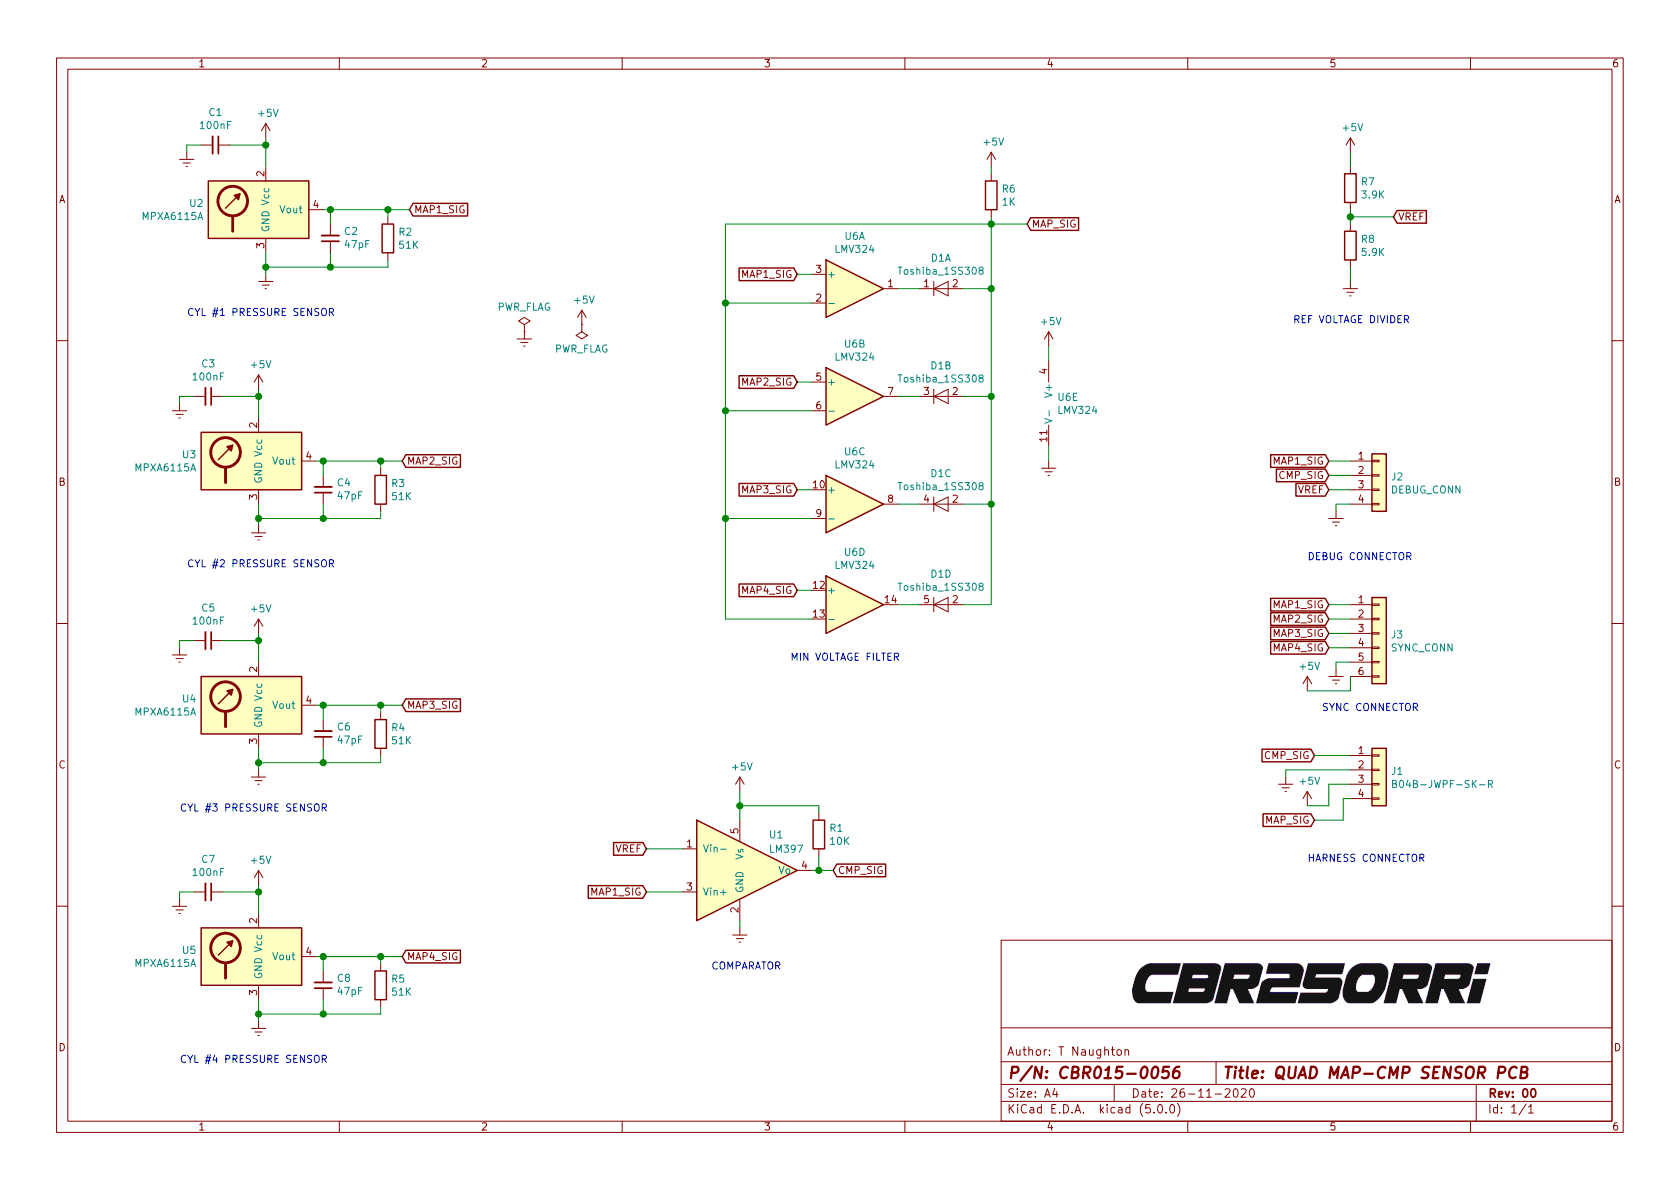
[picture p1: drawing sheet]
EESchema Schematic File Version 4
LIBS:CBR015-0056_QUAD_MAP-CMP_SENSOR_PCB-cache
EELAYER 26 0
EELAYER END
$Descr A4 11693 8268
encoding utf-8
Sheet 1 1
Title "QUAD MAP-CMP SENSOR PCB"
Date "26-11-2020"
Rev "00"
Comp ""
Comment1 ""
Comment2 ""
Comment3 "T Naughton"
Comment4 "CBR015-0056"
$EndDescr
Text GLabel 9150 5250 0    50   Input ~ 0
CMP_SIG
Wire Wire Line
	9150 5250 9400 5250
$Comp
L power:Earth #PWR0101
U 1 1
P 8950 5400
F 0 "#PWR0101" H 8950 5150 50  0001 C CNN
F 1 "Earth" H 8950 5250 50  0001 C CNN
F 2 "" H 8950 5400 50  0001 C CNN
F 3 "~" H 8950 5400 50  0001 C CNN
	1    8950 5400
	1    0    0    -1  
$EndComp
$Comp
L power:+5V #PWR0102
U 1 1
P 9100 5600
F 0 "#PWR0102" H 9100 5450 50  0001 C CNN
F 1 "+5V" H 9115 5773 50  0000 C CNN
F 2 "" H 9100 5600 50  0001 C CNN
F 3 "" H 9100 5600 50  0001 C CNN
	1    9100 5600
	1    0    0    -1  
$EndComp
Wire Wire Line
	9400 5450 9250 5450
Wire Wire Line
	9250 5450 9250 5600
Wire Wire Line
	9250 5600 9100 5600
Wire Wire Line
	9400 5350 8950 5350
Wire Wire Line
	8950 5350 8950 5400
Text Notes 9100 6000 0    50   ~ 0
HARNESS CONNECTOR
Text Notes 1300 2200 0    50   ~ 0
CYL #1 PRESSURE SENSOR
Text Notes 4950 6750 0    50   ~ 0
COMPARATOR
$Comp
L User_Library:LM397 U1
U 1 1
P 5150 6050
F 0 "U1" H 5350 6300 50  0000 L CNN
F 1 "LM397" H 5350 6200 50  0000 L CNN
F 2 "TO_SOT_Packages_SMD:SOT-23-5_HandSoldering" H 5150 6050 50  0001 C CNN
F 3 "" H 5150 6050 50  0001 C CNN
	1    5150 6050
	1    0    0    -1  
$EndComp
$Comp
L power:Earth #PWR0103
U 1 1
P 5150 6450
F 0 "#PWR0103" H 5150 6200 50  0001 C CNN
F 1 "Earth" H 5150 6300 50  0001 C CNN
F 2 "" H 5150 6450 50  0001 C CNN
F 3 "~" H 5150 6450 50  0001 C CNN
	1    5150 6450
	1    0    0    -1  
$EndComp
$Comp
L power:+5V #PWR0104
U 1 1
P 5150 5500
F 0 "#PWR0104" H 5150 5350 50  0001 C CNN
F 1 "+5V" H 5165 5673 50  0000 C CNN
F 2 "" H 5150 5500 50  0001 C CNN
F 3 "" H 5150 5500 50  0001 C CNN
	1    5150 5500
	1    0    0    -1  
$EndComp
Wire Wire Line
	5150 5500 5150 5600
Wire Wire Line
	5150 6400 5150 6450
Text GLabel 5800 6050 2    50   Input ~ 0
CMP_SIG
Wire Wire Line
	5650 6050 5700 6050
$Comp
L Device:R R1
U 1 1
P 5700 5800
F 0 "R1" H 5770 5846 50  0000 L CNN
F 1 "10K" H 5770 5755 50  0000 L CNN
F 2 "Resistors_SMD:R_0805_HandSoldering" V 5630 5800 50  0001 C CNN
F 3 "~" H 5700 5800 50  0001 C CNN
	1    5700 5800
	1    0    0    -1  
$EndComp
Wire Wire Line
	5700 5650 5700 5600
Wire Wire Line
	5700 5600 5150 5600
Connection ~ 5150 5600
Wire Wire Line
	5150 5600 5150 5700
Wire Wire Line
	5700 5950 5700 6050
Connection ~ 5700 6050
Wire Wire Line
	5700 6050 5800 6050
Text GLabel 4500 6200 0    50   Input ~ 0
MAP1_SIG
Wire Wire Line
	4500 6200 4750 6200
Text GLabel 4500 5900 0    50   Input ~ 0
VREF
Wire Wire Line
	4500 5900 4750 5900
$Comp
L Sensor_Pressure:MPXA6115A U2
U 1 1
P 1850 1450
F 0 "U2" H 1420 1496 50  0000 R CNN
F 1 "MPXA6115A" H 1420 1405 50  0000 R CNN
F 2 "SamacSys_Parts:98ASB17757C" H 1350 1100 50  0001 C CNN
F 3 "http://www.nxp.com/files/sensors/doc/data_sheet/MPXA6115A.pdf" H 1850 2050 50  0001 C CNN
	1    1850 1450
	1    0    0    -1  
$EndComp
$Comp
L power:Earth #PWR0105
U 1 1
P 1850 1900
F 0 "#PWR0105" H 1850 1650 50  0001 C CNN
F 1 "Earth" H 1850 1750 50  0001 C CNN
F 2 "" H 1850 1900 50  0001 C CNN
F 3 "~" H 1850 1900 50  0001 C CNN
	1    1850 1900
	1    0    0    -1  
$EndComp
Wire Wire Line
	1850 1750 1850 1850
$Comp
L power:+5V #PWR0106
U 1 1
P 1850 950
F 0 "#PWR0106" H 1850 800 50  0001 C CNN
F 1 "+5V" H 1865 1123 50  0000 C CNN
F 2 "" H 1850 950 50  0001 C CNN
F 3 "" H 1850 950 50  0001 C CNN
	1    1850 950 
	1    0    0    -1  
$EndComp
$Comp
L Device:C_Small C1
U 1 1
P 1500 1000
F 0 "C1" V 1271 1000 50  0000 C CNN
F 1 "100nF" V 1362 1000 50  0000 C CNN
F 2 "Capacitors_SMD:C_0805_HandSoldering" H 1500 1000 50  0001 C CNN
F 3 "~" H 1500 1000 50  0001 C CNN
	1    1500 1000
	0    1    1    0   
$EndComp
$Comp
L power:Earth #PWR0107
U 1 1
P 1300 1050
F 0 "#PWR0107" H 1300 800 50  0001 C CNN
F 1 "Earth" H 1300 900 50  0001 C CNN
F 2 "" H 1300 1050 50  0001 C CNN
F 3 "~" H 1300 1050 50  0001 C CNN
	1    1300 1050
	1    0    0    -1  
$EndComp
Wire Wire Line
	1300 1050 1300 1000
Wire Wire Line
	1300 1000 1400 1000
Wire Wire Line
	1600 1000 1850 1000
Wire Wire Line
	1850 1000 1850 950 
Wire Wire Line
	1850 1000 1850 1150
Connection ~ 1850 1000
Text GLabel 2850 1450 2    50   Input ~ 0
MAP1_SIG
$Comp
L Device:C_Small C2
U 1 1
P 2300 1650
F 0 "C2" H 2208 1604 50  0000 R CNN
F 1 "47pF" H 2208 1695 50  0000 R CNN
F 2 "Capacitors_SMD:C_0805_HandSoldering" H 2300 1650 50  0001 C CNN
F 3 "~" H 2300 1650 50  0001 C CNN
	1    2300 1650
	-1   0    0    1   
$EndComp
$Comp
L Device:R R2
U 1 1
P 2700 1650
F 0 "R2" H 2770 1696 50  0000 L CNN
F 1 "51K" H 2770 1605 50  0000 L CNN
F 2 "Resistors_SMD:R_0805_HandSoldering" V 2630 1650 50  0001 C CNN
F 3 "~" H 2700 1650 50  0001 C CNN
	1    2700 1650
	1    0    0    -1  
$EndComp
Wire Wire Line
	2250 1450 2300 1450
Wire Wire Line
	2700 1500 2700 1450
Connection ~ 2700 1450
Wire Wire Line
	2700 1450 2850 1450
Wire Wire Line
	2300 1550 2300 1450
Connection ~ 2300 1450
Wire Wire Line
	2300 1450 2700 1450
Wire Wire Line
	2300 1750 2300 1850
Wire Wire Line
	2300 1850 1850 1850
Connection ~ 1850 1850
Wire Wire Line
	1850 1850 1850 1900
Wire Wire Line
	2700 1850 2300 1850
Connection ~ 2300 1850
Wire Wire Line
	2700 1800 2700 1850
Text Notes 9000 2250 0    50   ~ 0
REF VOLTAGE DIVIDER
Text GLabel 9700 1500 2    50   Input ~ 0
VREF
$Comp
L power:Earth #PWR0108
U 1 1
P 9400 1950
F 0 "#PWR0108" H 9400 1700 50  0001 C CNN
F 1 "Earth" H 9400 1800 50  0001 C CNN
F 2 "" H 9400 1950 50  0001 C CNN
F 3 "~" H 9400 1950 50  0001 C CNN
	1    9400 1950
	1    0    0    -1  
$EndComp
$Comp
L power:+5V #PWR0109
U 1 1
P 9400 1050
F 0 "#PWR0109" H 9400 900 50  0001 C CNN
F 1 "+5V" H 9415 1223 50  0000 C CNN
F 2 "" H 9400 1050 50  0001 C CNN
F 3 "" H 9400 1050 50  0001 C CNN
	1    9400 1050
	1    0    0    -1  
$EndComp
Text GLabel 9150 5700 0    50   Input ~ 0
MAP_SIG
$Comp
L Connector_Generic:Conn_01x04 J2
U 1 1
P 9600 3300
F 0 "J2" H 9680 3292 50  0000 L CNN
F 1 "DEBUG_CONN" H 9680 3201 50  0000 L CNN
F 2 "Pin_Headers:Pin_Header_Straight_1x04_Pitch2.54mm" H 9600 3300 50  0001 C CNN
F 3 "~" H 9600 3300 50  0001 C CNN
	1    9600 3300
	1    0    0    -1  
$EndComp
Text GLabel 9250 3200 0    50   Input ~ 0
MAP1_SIG
Text GLabel 9250 3300 0    50   Input ~ 0
CMP_SIG
Text GLabel 9250 3400 0    50   Input ~ 0
VREF
$Comp
L power:Earth #PWR0110
U 1 1
P 9300 3550
F 0 "#PWR0110" H 9300 3300 50  0001 C CNN
F 1 "Earth" H 9300 3400 50  0001 C CNN
F 2 "" H 9300 3550 50  0001 C CNN
F 3 "~" H 9300 3550 50  0001 C CNN
	1    9300 3550
	1    0    0    -1  
$EndComp
Wire Wire Line
	9400 3500 9300 3500
Wire Wire Line
	9300 3500 9300 3550
Wire Wire Line
	9400 3400 9250 3400
Wire Wire Line
	9250 3300 9400 3300
Wire Wire Line
	9400 3200 9250 3200
Text Notes 9100 3900 0    50   ~ 0
DEBUG CONNECTOR
$Comp
L Connector_Generic:Conn_01x04 J1
U 1 1
P 9600 5350
F 0 "J1" H 9680 5342 50  0000 L CNN
F 1 "B04B-JWPF-SK-R" H 9680 5251 50  0000 L CNN
F 2 "User Libraries:JST_B04B-JWPF-SK-R" H 9600 5350 50  0001 C CNN
F 3 "~" H 9600 5350 50  0001 C CNN
	1    9600 5350
	1    0    0    -1  
$EndComp
Wire Wire Line
	9400 5550 9350 5550
Wire Wire Line
	9350 5550 9350 5700
Wire Wire Line
	9150 5700 9350 5700
$Comp
L power:Earth #PWR0111
U 1 1
P 9300 4650
F 0 "#PWR0111" H 9300 4400 50  0001 C CNN
F 1 "Earth" H 9300 4500 50  0001 C CNN
F 2 "" H 9300 4650 50  0001 C CNN
F 3 "~" H 9300 4650 50  0001 C CNN
	1    9300 4650
	1    0    0    -1  
$EndComp
Wire Wire Line
	9400 4600 9300 4600
Wire Wire Line
	9300 4600 9300 4650
Text GLabel 9250 4200 0    50   Input ~ 0
MAP1_SIG
Text GLabel 9250 4300 0    50   Input ~ 0
MAP2_SIG
Text GLabel 9250 4400 0    50   Input ~ 0
MAP3_SIG
Text GLabel 9250 4500 0    50   Input ~ 0
MAP4_SIG
Wire Wire Line
	9250 4200 9400 4200
Wire Wire Line
	9250 4300 9400 4300
Wire Wire Line
	9250 4400 9400 4400
Wire Wire Line
	9250 4500 9400 4500
Text Notes 1300 3950 0    50   ~ 0
CYL #2 PRESSURE SENSOR
$Comp
L Sensor_Pressure:MPXA6115A U3
U 1 1
P 1800 3200
F 0 "U3" H 1370 3246 50  0000 R CNN
F 1 "MPXA6115A" H 1370 3155 50  0000 R CNN
F 2 "SamacSys_Parts:98ASB17757C" H 1300 2850 50  0001 C CNN
F 3 "http://www.nxp.com/files/sensors/doc/data_sheet/MPXA6115A.pdf" H 1800 3800 50  0001 C CNN
	1    1800 3200
	1    0    0    -1  
$EndComp
Wire Wire Line
	1800 3500 1800 3600
$Comp
L Device:C_Small C3
U 1 1
P 1450 2750
F 0 "C3" V 1221 2750 50  0000 C CNN
F 1 "100nF" V 1312 2750 50  0000 C CNN
F 2 "Capacitors_SMD:C_0805_HandSoldering" H 1450 2750 50  0001 C CNN
F 3 "~" H 1450 2750 50  0001 C CNN
	1    1450 2750
	0    1    1    0   
$EndComp
$Comp
L power:Earth #PWR0114
U 1 1
P 1250 2800
F 0 "#PWR0114" H 1250 2550 50  0001 C CNN
F 1 "Earth" H 1250 2650 50  0001 C CNN
F 2 "" H 1250 2800 50  0001 C CNN
F 3 "~" H 1250 2800 50  0001 C CNN
	1    1250 2800
	1    0    0    -1  
$EndComp
Wire Wire Line
	1250 2800 1250 2750
Wire Wire Line
	1250 2750 1350 2750
Wire Wire Line
	1550 2750 1800 2750
Wire Wire Line
	1800 2750 1800 2700
Wire Wire Line
	1800 2750 1800 2900
Connection ~ 1800 2750
Text GLabel 2800 3200 2    50   Input ~ 0
MAP2_SIG
$Comp
L Device:C_Small C4
U 1 1
P 2250 3400
F 0 "C4" H 2158 3354 50  0000 R CNN
F 1 "47pF" H 2158 3445 50  0000 R CNN
F 2 "Capacitors_SMD:C_0805_HandSoldering" H 2250 3400 50  0001 C CNN
F 3 "~" H 2250 3400 50  0001 C CNN
	1    2250 3400
	-1   0    0    1   
$EndComp
$Comp
L Device:R R3
U 1 1
P 2650 3400
F 0 "R3" H 2720 3446 50  0000 L CNN
F 1 "51K" H 2720 3355 50  0000 L CNN
F 2 "Resistors_SMD:R_0805_HandSoldering" V 2580 3400 50  0001 C CNN
F 3 "~" H 2650 3400 50  0001 C CNN
	1    2650 3400
	1    0    0    -1  
$EndComp
Wire Wire Line
	2200 3200 2250 3200
Wire Wire Line
	2650 3250 2650 3200
Connection ~ 2650 3200
Wire Wire Line
	2650 3200 2800 3200
Wire Wire Line
	2250 3300 2250 3200
Connection ~ 2250 3200
Wire Wire Line
	2250 3200 2650 3200
Wire Wire Line
	2250 3500 2250 3600
Wire Wire Line
	2250 3600 1800 3600
Connection ~ 1800 3600
Wire Wire Line
	1800 3600 1800 3650
Wire Wire Line
	2650 3600 2250 3600
Connection ~ 2250 3600
Wire Wire Line
	2650 3550 2650 3600
Text Notes 1250 5650 0    50   ~ 0
CYL #3 PRESSURE SENSOR
$Comp
L Sensor_Pressure:MPXA6115A U4
U 1 1
P 1800 4900
F 0 "U4" H 1370 4946 50  0000 R CNN
F 1 "MPXA6115A" H 1370 4855 50  0000 R CNN
F 2 "SamacSys_Parts:98ASB17757C" H 1300 4550 50  0001 C CNN
F 3 "http://www.nxp.com/files/sensors/doc/data_sheet/MPXA6115A.pdf" H 1800 5500 50  0001 C CNN
	1    1800 4900
	1    0    0    -1  
$EndComp
$Comp
L power:Earth #PWR0115
U 1 1
P 1800 5350
F 0 "#PWR0115" H 1800 5100 50  0001 C CNN
F 1 "Earth" H 1800 5200 50  0001 C CNN
F 2 "" H 1800 5350 50  0001 C CNN
F 3 "~" H 1800 5350 50  0001 C CNN
	1    1800 5350
	1    0    0    -1  
$EndComp
Wire Wire Line
	1800 5200 1800 5300
$Comp
L power:+5V #PWR0116
U 1 1
P 1800 4400
F 0 "#PWR0116" H 1800 4250 50  0001 C CNN
F 1 "+5V" H 1815 4573 50  0000 C CNN
F 2 "" H 1800 4400 50  0001 C CNN
F 3 "" H 1800 4400 50  0001 C CNN
	1    1800 4400
	1    0    0    -1  
$EndComp
$Comp
L Device:C_Small C5
U 1 1
P 1450 4450
F 0 "C5" V 1221 4450 50  0000 C CNN
F 1 "100nF" V 1312 4450 50  0000 C CNN
F 2 "Capacitors_SMD:C_0805_HandSoldering" H 1450 4450 50  0001 C CNN
F 3 "~" H 1450 4450 50  0001 C CNN
	1    1450 4450
	0    1    1    0   
$EndComp
$Comp
L power:Earth #PWR0117
U 1 1
P 1250 4500
F 0 "#PWR0117" H 1250 4250 50  0001 C CNN
F 1 "Earth" H 1250 4350 50  0001 C CNN
F 2 "" H 1250 4500 50  0001 C CNN
F 3 "~" H 1250 4500 50  0001 C CNN
	1    1250 4500
	1    0    0    -1  
$EndComp
Wire Wire Line
	1250 4500 1250 4450
Wire Wire Line
	1250 4450 1350 4450
Wire Wire Line
	1550 4450 1800 4450
Wire Wire Line
	1800 4450 1800 4400
Wire Wire Line
	1800 4450 1800 4600
Connection ~ 1800 4450
Text GLabel 2800 4900 2    50   Input ~ 0
MAP3_SIG
$Comp
L Device:C_Small C6
U 1 1
P 2250 5100
F 0 "C6" H 2158 5054 50  0000 R CNN
F 1 "47pF" H 2158 5145 50  0000 R CNN
F 2 "Capacitors_SMD:C_0805_HandSoldering" H 2250 5100 50  0001 C CNN
F 3 "~" H 2250 5100 50  0001 C CNN
	1    2250 5100
	-1   0    0    1   
$EndComp
$Comp
L Device:R R4
U 1 1
P 2650 5100
F 0 "R4" H 2720 5146 50  0000 L CNN
F 1 "51K" H 2720 5055 50  0000 L CNN
F 2 "Resistors_SMD:R_0805_HandSoldering" V 2580 5100 50  0001 C CNN
F 3 "~" H 2650 5100 50  0001 C CNN
	1    2650 5100
	1    0    0    -1  
$EndComp
Wire Wire Line
	2200 4900 2250 4900
Wire Wire Line
	2650 4950 2650 4900
Connection ~ 2650 4900
Wire Wire Line
	2650 4900 2800 4900
Wire Wire Line
	2250 5000 2250 4900
Connection ~ 2250 4900
Wire Wire Line
	2250 4900 2650 4900
Wire Wire Line
	2250 5200 2250 5300
Wire Wire Line
	2250 5300 1800 5300
Connection ~ 1800 5300
Wire Wire Line
	1800 5300 1800 5350
Wire Wire Line
	2650 5300 2250 5300
Connection ~ 2250 5300
Wire Wire Line
	2650 5250 2650 5300
Text Notes 1250 7400 0    50   ~ 0
CYL #4 PRESSURE SENSOR
$Comp
L Sensor_Pressure:MPXA6115A U5
U 1 1
P 1800 6650
F 0 "U5" H 1370 6696 50  0000 R CNN
F 1 "MPXA6115A" H 1370 6605 50  0000 R CNN
F 2 "SamacSys_Parts:98ASB17757C" H 1300 6300 50  0001 C CNN
F 3 "http://www.nxp.com/files/sensors/doc/data_sheet/MPXA6115A.pdf" H 1800 7250 50  0001 C CNN
	1    1800 6650
	1    0    0    -1  
$EndComp
$Comp
L power:Earth #PWR0118
U 1 1
P 1800 7100
F 0 "#PWR0118" H 1800 6850 50  0001 C CNN
F 1 "Earth" H 1800 6950 50  0001 C CNN
F 2 "" H 1800 7100 50  0001 C CNN
F 3 "~" H 1800 7100 50  0001 C CNN
	1    1800 7100
	1    0    0    -1  
$EndComp
Wire Wire Line
	1800 6950 1800 7050
$Comp
L power:+5V #PWR0119
U 1 1
P 1800 6150
F 0 "#PWR0119" H 1800 6000 50  0001 C CNN
F 1 "+5V" H 1815 6323 50  0000 C CNN
F 2 "" H 1800 6150 50  0001 C CNN
F 3 "" H 1800 6150 50  0001 C CNN
	1    1800 6150
	1    0    0    -1  
$EndComp
$Comp
L Device:C_Small C7
U 1 1
P 1450 6200
F 0 "C7" V 1221 6200 50  0000 C CNN
F 1 "100nF" V 1312 6200 50  0000 C CNN
F 2 "Capacitors_SMD:C_0805_HandSoldering" H 1450 6200 50  0001 C CNN
F 3 "~" H 1450 6200 50  0001 C CNN
	1    1450 6200
	0    1    1    0   
$EndComp
$Comp
L power:Earth #PWR0120
U 1 1
P 1250 6250
F 0 "#PWR0120" H 1250 6000 50  0001 C CNN
F 1 "Earth" H 1250 6100 50  0001 C CNN
F 2 "" H 1250 6250 50  0001 C CNN
F 3 "~" H 1250 6250 50  0001 C CNN
	1    1250 6250
	1    0    0    -1  
$EndComp
Wire Wire Line
	1250 6250 1250 6200
Wire Wire Line
	1250 6200 1350 6200
Wire Wire Line
	1550 6200 1800 6200
Wire Wire Line
	1800 6200 1800 6150
Wire Wire Line
	1800 6200 1800 6350
Connection ~ 1800 6200
Text GLabel 2800 6650 2    50   Input ~ 0
MAP4_SIG
$Comp
L Device:C_Small C8
U 1 1
P 2250 6850
F 0 "C8" H 2158 6804 50  0000 R CNN
F 1 "47pF" H 2158 6895 50  0000 R CNN
F 2 "Capacitors_SMD:C_0805_HandSoldering" H 2250 6850 50  0001 C CNN
F 3 "~" H 2250 6850 50  0001 C CNN
	1    2250 6850
	-1   0    0    1   
$EndComp
$Comp
L Device:R R5
U 1 1
P 2650 6850
F 0 "R5" H 2720 6896 50  0000 L CNN
F 1 "51K" H 2720 6805 50  0000 L CNN
F 2 "Resistors_SMD:R_0805_HandSoldering" V 2580 6850 50  0001 C CNN
F 3 "~" H 2650 6850 50  0001 C CNN
	1    2650 6850
	1    0    0    -1  
$EndComp
Wire Wire Line
	2200 6650 2250 6650
Wire Wire Line
	2650 6700 2650 6650
Connection ~ 2650 6650
Wire Wire Line
	2650 6650 2800 6650
Wire Wire Line
	2250 6750 2250 6650
Connection ~ 2250 6650
Wire Wire Line
	2250 6650 2650 6650
Wire Wire Line
	2250 6950 2250 7050
Wire Wire Line
	2250 7050 1800 7050
Connection ~ 1800 7050
Wire Wire Line
	1800 7050 1800 7100
Wire Wire Line
	2650 7050 2250 7050
Connection ~ 2250 7050
Wire Wire Line
	2650 7000 2650 7050
$Comp
L Amplifier_Operational:LMV324 U6
U 1 1
P 5950 2000
F 0 "U6" H 5950 2367 50  0000 C CNN
F 1 "LMV324" H 5950 2276 50  0000 C CNN
F 2 "Housings_SOIC:SOIC-14_3.9x8.7mm_Pitch1.27mm" H 5900 2100 50  0001 C CNN
F 3 "http://www.ti.com/lit/ds/symlink/lmv324.pdf" H 6000 2200 50  0001 C CNN
	1    5950 2000
	1    0    0    -1  
$EndComp
$Comp
L Amplifier_Operational:LMV324 U6
U 2 1
P 5950 2750
F 0 "U6" H 5950 3117 50  0000 C CNN
F 1 "LMV324" H 5950 3026 50  0000 C CNN
F 2 "Housings_SOIC:SOIC-14_3.9x8.7mm_Pitch1.27mm" H 5900 2850 50  0001 C CNN
F 3 "http://www.ti.com/lit/ds/symlink/lmv324.pdf" H 6000 2950 50  0001 C CNN
	2    5950 2750
	1    0    0    -1  
$EndComp
$Comp
L Amplifier_Operational:LMV324 U6
U 3 1
P 5950 3500
F 0 "U6" H 5950 3867 50  0000 C CNN
F 1 "LMV324" H 5950 3776 50  0000 C CNN
F 2 "Housings_SOIC:SOIC-14_3.9x8.7mm_Pitch1.27mm" H 5900 3600 50  0001 C CNN
F 3 "http://www.ti.com/lit/ds/symlink/lmv324.pdf" H 6000 3700 50  0001 C CNN
	3    5950 3500
	1    0    0    -1  
$EndComp
$Comp
L Amplifier_Operational:LMV324 U6
U 4 1
P 5950 4200
F 0 "U6" H 5950 4567 50  0000 C CNN
F 1 "LMV324" H 5950 4476 50  0000 C CNN
F 2 "Housings_SOIC:SOIC-14_3.9x8.7mm_Pitch1.27mm" H 5900 4300 50  0001 C CNN
F 3 "http://www.ti.com/lit/ds/symlink/lmv324.pdf" H 6000 4400 50  0001 C CNN
	4    5950 4200
	1    0    0    -1  
$EndComp
$Comp
L Amplifier_Operational:LMV324 U6
U 5 1
P 7400 2800
F 0 "U6" H 7358 2846 50  0000 L CNN
F 1 "LMV324" H 7358 2755 50  0000 L CNN
F 2 "Housings_SOIC:SOIC-14_3.9x8.7mm_Pitch1.27mm" H 7350 2900 50  0001 C CNN
F 3 "http://www.ti.com/lit/ds/symlink/lmv324.pdf" H 7450 3000 50  0001 C CNN
	5    7400 2800
	1    0    0    -1  
$EndComp
$Comp
L power:Earth #PWR0121
U 1 1
P 7300 3200
F 0 "#PWR0121" H 7300 2950 50  0001 C CNN
F 1 "Earth" H 7300 3050 50  0001 C CNN
F 2 "" H 7300 3200 50  0001 C CNN
F 3 "~" H 7300 3200 50  0001 C CNN
	1    7300 3200
	1    0    0    -1  
$EndComp
$Comp
L power:+5V #PWR0122
U 1 1
P 7300 2400
F 0 "#PWR0122" H 7300 2250 50  0001 C CNN
F 1 "+5V" H 7315 2573 50  0000 C CNN
F 2 "" H 7300 2400 50  0001 C CNN
F 3 "" H 7300 2400 50  0001 C CNN
	1    7300 2400
	1    0    0    -1  
$EndComp
Wire Wire Line
	7300 2400 7300 2500
Wire Wire Line
	7300 3100 7300 3200
Text Notes 9200 4950 0    50   ~ 0
SYNC CONNECTOR
Text GLabel 5550 1900 0    50   Input ~ 0
MAP1_SIG
Text GLabel 5550 2650 0    50   Input ~ 0
MAP2_SIG
Text GLabel 5550 3400 0    50   Input ~ 0
MAP3_SIG
Text GLabel 5550 4100 0    50   Input ~ 0
MAP4_SIG
Wire Wire Line
	5550 1900 5650 1900
Wire Wire Line
	5550 2650 5650 2650
Wire Wire Line
	5550 3400 5650 3400
Wire Wire Line
	5550 4100 5650 4100
$Comp
L Device:R R6
U 1 1
P 6900 1350
F 0 "R6" H 6970 1396 50  0000 L CNN
F 1 "1K" H 6970 1305 50  0000 L CNN
F 2 "Resistors_SMD:R_0805_HandSoldering" V 6830 1350 50  0001 C CNN
F 3 "~" H 6900 1350 50  0001 C CNN
	1    6900 1350
	1    0    0    -1  
$EndComp
$Comp
L power:+5V #PWR0123
U 1 1
P 6900 1150
F 0 "#PWR0123" H 6900 1000 50  0001 C CNN
F 1 "+5V" H 6915 1323 50  0000 C CNN
F 2 "" H 6900 1150 50  0001 C CNN
F 3 "" H 6900 1150 50  0001 C CNN
	1    6900 1150
	1    0    0    -1  
$EndComp
Wire Wire Line
	6900 1150 6900 1200
Wire Wire Line
	6900 1500 6900 1550
Wire Wire Line
	6900 1550 5050 1550
Wire Wire Line
	5050 1550 5050 2100
Wire Wire Line
	5050 2100 5650 2100
Wire Wire Line
	5050 2100 5050 2850
Wire Wire Line
	5050 2850 5650 2850
Connection ~ 5050 2100
Wire Wire Line
	5050 2850 5050 3600
Wire Wire Line
	5050 3600 5650 3600
Connection ~ 5050 2850
Wire Wire Line
	5050 3600 5050 4300
Wire Wire Line
	5050 4300 5650 4300
Connection ~ 5050 3600
$Comp
L User_Library:Toshiba_1SS308 D1
U 1 1
P 6550 2000
F 0 "D1" H 6550 2215 50  0000 C CNN
F 1 "Toshiba_1SS308" H 6550 2124 50  0000 C CNN
F 2 "User Libraries:SOT-26-5" H 6550 1825 50  0001 C CNN
F 3 "http://rohmfs.rohm.com/en/products/databook/datasheet/discrete/diode/switching/ump11n.pdf" H 6550 2100 50  0001 C CNN
	1    6550 2000
	1    0    0    -1  
$EndComp
$Comp
L User_Library:Toshiba_1SS308 D1
U 2 1
P 6550 2750
F 0 "D1" H 6550 2965 50  0000 C CNN
F 1 "Toshiba_1SS308" H 6550 2874 50  0000 C CNN
F 2 "User Libraries:SOT-26-5" H 6550 2575 50  0001 C CNN
F 3 "http://rohmfs.rohm.com/en/products/databook/datasheet/discrete/diode/switching/ump11n.pdf" H 6550 2850 50  0001 C CNN
	2    6550 2750
	1    0    0    -1  
$EndComp
$Comp
L User_Library:Toshiba_1SS308 D1
U 3 1
P 6550 3500
F 0 "D1" H 6550 3715 50  0000 C CNN
F 1 "Toshiba_1SS308" H 6550 3624 50  0000 C CNN
F 2 "User Libraries:SOT-26-5" H 6550 3325 50  0001 C CNN
F 3 "http://rohmfs.rohm.com/en/products/databook/datasheet/discrete/diode/switching/ump11n.pdf" H 6550 3600 50  0001 C CNN
	3    6550 3500
	1    0    0    -1  
$EndComp
$Comp
L User_Library:Toshiba_1SS308 D1
U 4 1
P 6550 4200
F 0 "D1" H 6550 4415 50  0000 C CNN
F 1 "Toshiba_1SS308" H 6550 4324 50  0000 C CNN
F 2 "User Libraries:SOT-26-5" H 6550 4025 50  0001 C CNN
F 3 "http://rohmfs.rohm.com/en/products/databook/datasheet/discrete/diode/switching/ump11n.pdf" H 6550 4300 50  0001 C CNN
	4    6550 4200
	1    0    0    -1  
$EndComp
Wire Wire Line
	6250 4200 6400 4200
Wire Wire Line
	6250 3500 6400 3500
Wire Wire Line
	6250 2750 6400 2750
Wire Wire Line
	6250 2000 6400 2000
Wire Wire Line
	6900 1550 6900 2000
Wire Wire Line
	6900 2000 6700 2000
Connection ~ 6900 1550
Wire Wire Line
	6900 2000 6900 2750
Wire Wire Line
	6900 2750 6700 2750
Connection ~ 6900 2000
Wire Wire Line
	6900 2750 6900 3500
Wire Wire Line
	6900 3500 6700 3500
Connection ~ 6900 2750
Wire Wire Line
	6900 3500 6900 4200
Wire Wire Line
	6900 4200 6700 4200
Connection ~ 6900 3500
Text Notes 5500 4600 0    50   ~ 0
MIN VOLTAGE FILTER
Text GLabel 7150 1550 2    50   Input ~ 0
MAP_SIG
Wire Wire Line
	6900 1550 7150 1550
$Comp
L Connector_Generic:Conn_01x06 J3
U 1 1
P 9600 4400
F 0 "J3" H 9679 4392 50  0000 L CNN
F 1 "SYNC_CONN" H 9679 4301 50  0000 L CNN
F 2 "Socket_Strips:Socket_Strip_Straight_2x03_Pitch2.00mm" H 9600 4400 50  0001 C CNN
F 3 "~" H 9600 4400 50  0001 C CNN
	1    9600 4400
	1    0    0    -1  
$EndComp
$Comp
L power:+5V #PWR0112
U 1 1
P 1800 2700
F 0 "#PWR0112" H 1800 2550 50  0001 C CNN
F 1 "+5V" H 1815 2873 50  0000 C CNN
F 2 "" H 1800 2700 50  0001 C CNN
F 3 "" H 1800 2700 50  0001 C CNN
	1    1800 2700
	1    0    0    -1  
$EndComp
$Comp
L power:Earth #PWR0113
U 1 1
P 1800 3650
F 0 "#PWR0113" H 1800 3400 50  0001 C CNN
F 1 "Earth" H 1800 3500 50  0001 C CNN
F 2 "" H 1800 3650 50  0001 C CNN
F 3 "~" H 1800 3650 50  0001 C CNN
	1    1800 3650
	1    0    0    -1  
$EndComp
$Comp
L power:PWR_FLAG #FLG0101
U 1 1
P 3650 2300
F 0 "#FLG0101" H 3650 2375 50  0001 C CNN
F 1 "PWR_FLAG" H 3650 2474 50  0000 C CNN
F 2 "" H 3650 2300 50  0001 C CNN
F 3 "~" H 3650 2300 50  0001 C CNN
	1    3650 2300
	1    0    0    -1  
$EndComp
$Comp
L power:PWR_FLAG #FLG0102
U 1 1
P 4050 2250
F 0 "#FLG0102" H 4050 2325 50  0001 C CNN
F 1 "PWR_FLAG" H 4050 2423 50  0000 C CNN
F 2 "" H 4050 2250 50  0001 C CNN
F 3 "~" H 4050 2250 50  0001 C CNN
	1    4050 2250
	-1   0    0    1   
$EndComp
$Comp
L power:+5V #PWR0124
U 1 1
P 4050 2250
F 0 "#PWR0124" H 4050 2100 50  0001 C CNN
F 1 "+5V" H 4065 2423 50  0000 C CNN
F 2 "" H 4050 2250 50  0001 C CNN
F 3 "" H 4050 2250 50  0001 C CNN
	1    4050 2250
	1    0    0    -1  
$EndComp
$Comp
L power:Earth #PWR0125
U 1 1
P 3650 2300
F 0 "#PWR0125" H 3650 2050 50  0001 C CNN
F 1 "Earth" H 3650 2150 50  0001 C CNN
F 2 "" H 3650 2300 50  0001 C CNN
F 3 "~" H 3650 2300 50  0001 C CNN
	1    3650 2300
	1    0    0    -1  
$EndComp
$Comp
L Device:R R7
U 1 1
P 9400 1300
F 0 "R7" H 9470 1346 50  0000 L CNN
F 1 "3.9K" H 9470 1255 50  0000 L CNN
F 2 "Resistors_SMD:R_0805_HandSoldering" V 9330 1300 50  0001 C CNN
F 3 "~" H 9400 1300 50  0001 C CNN
	1    9400 1300
	1    0    0    -1  
$EndComp
$Comp
L Device:R R8
U 1 1
P 9400 1700
F 0 "R8" H 9470 1746 50  0000 L CNN
F 1 "5.9K" H 9470 1655 50  0000 L CNN
F 2 "Resistors_SMD:R_0805_HandSoldering" V 9330 1700 50  0001 C CNN
F 3 "~" H 9400 1700 50  0001 C CNN
	1    9400 1700
	1    0    0    -1  
$EndComp
Wire Wire Line
	9400 1050 9400 1150
Wire Wire Line
	9400 1450 9400 1500
Wire Wire Line
	9400 1500 9700 1500
Connection ~ 9400 1500
Wire Wire Line
	9400 1500 9400 1550
Wire Wire Line
	9400 1850 9400 1950
$Comp
L power:+5V #PWR?
U 1 1
P 9100 4800
F 0 "#PWR?" H 9100 4650 50  0001 C CNN
F 1 "+5V" H 9115 4973 50  0000 C CNN
F 2 "" H 9100 4800 50  0001 C CNN
F 3 "" H 9100 4800 50  0001 C CNN
	1    9100 4800
	1    0    0    -1  
$EndComp
Wire Wire Line
	9400 4700 9400 4800
Wire Wire Line
	9400 4800 9100 4800
$EndSCHEMATC
